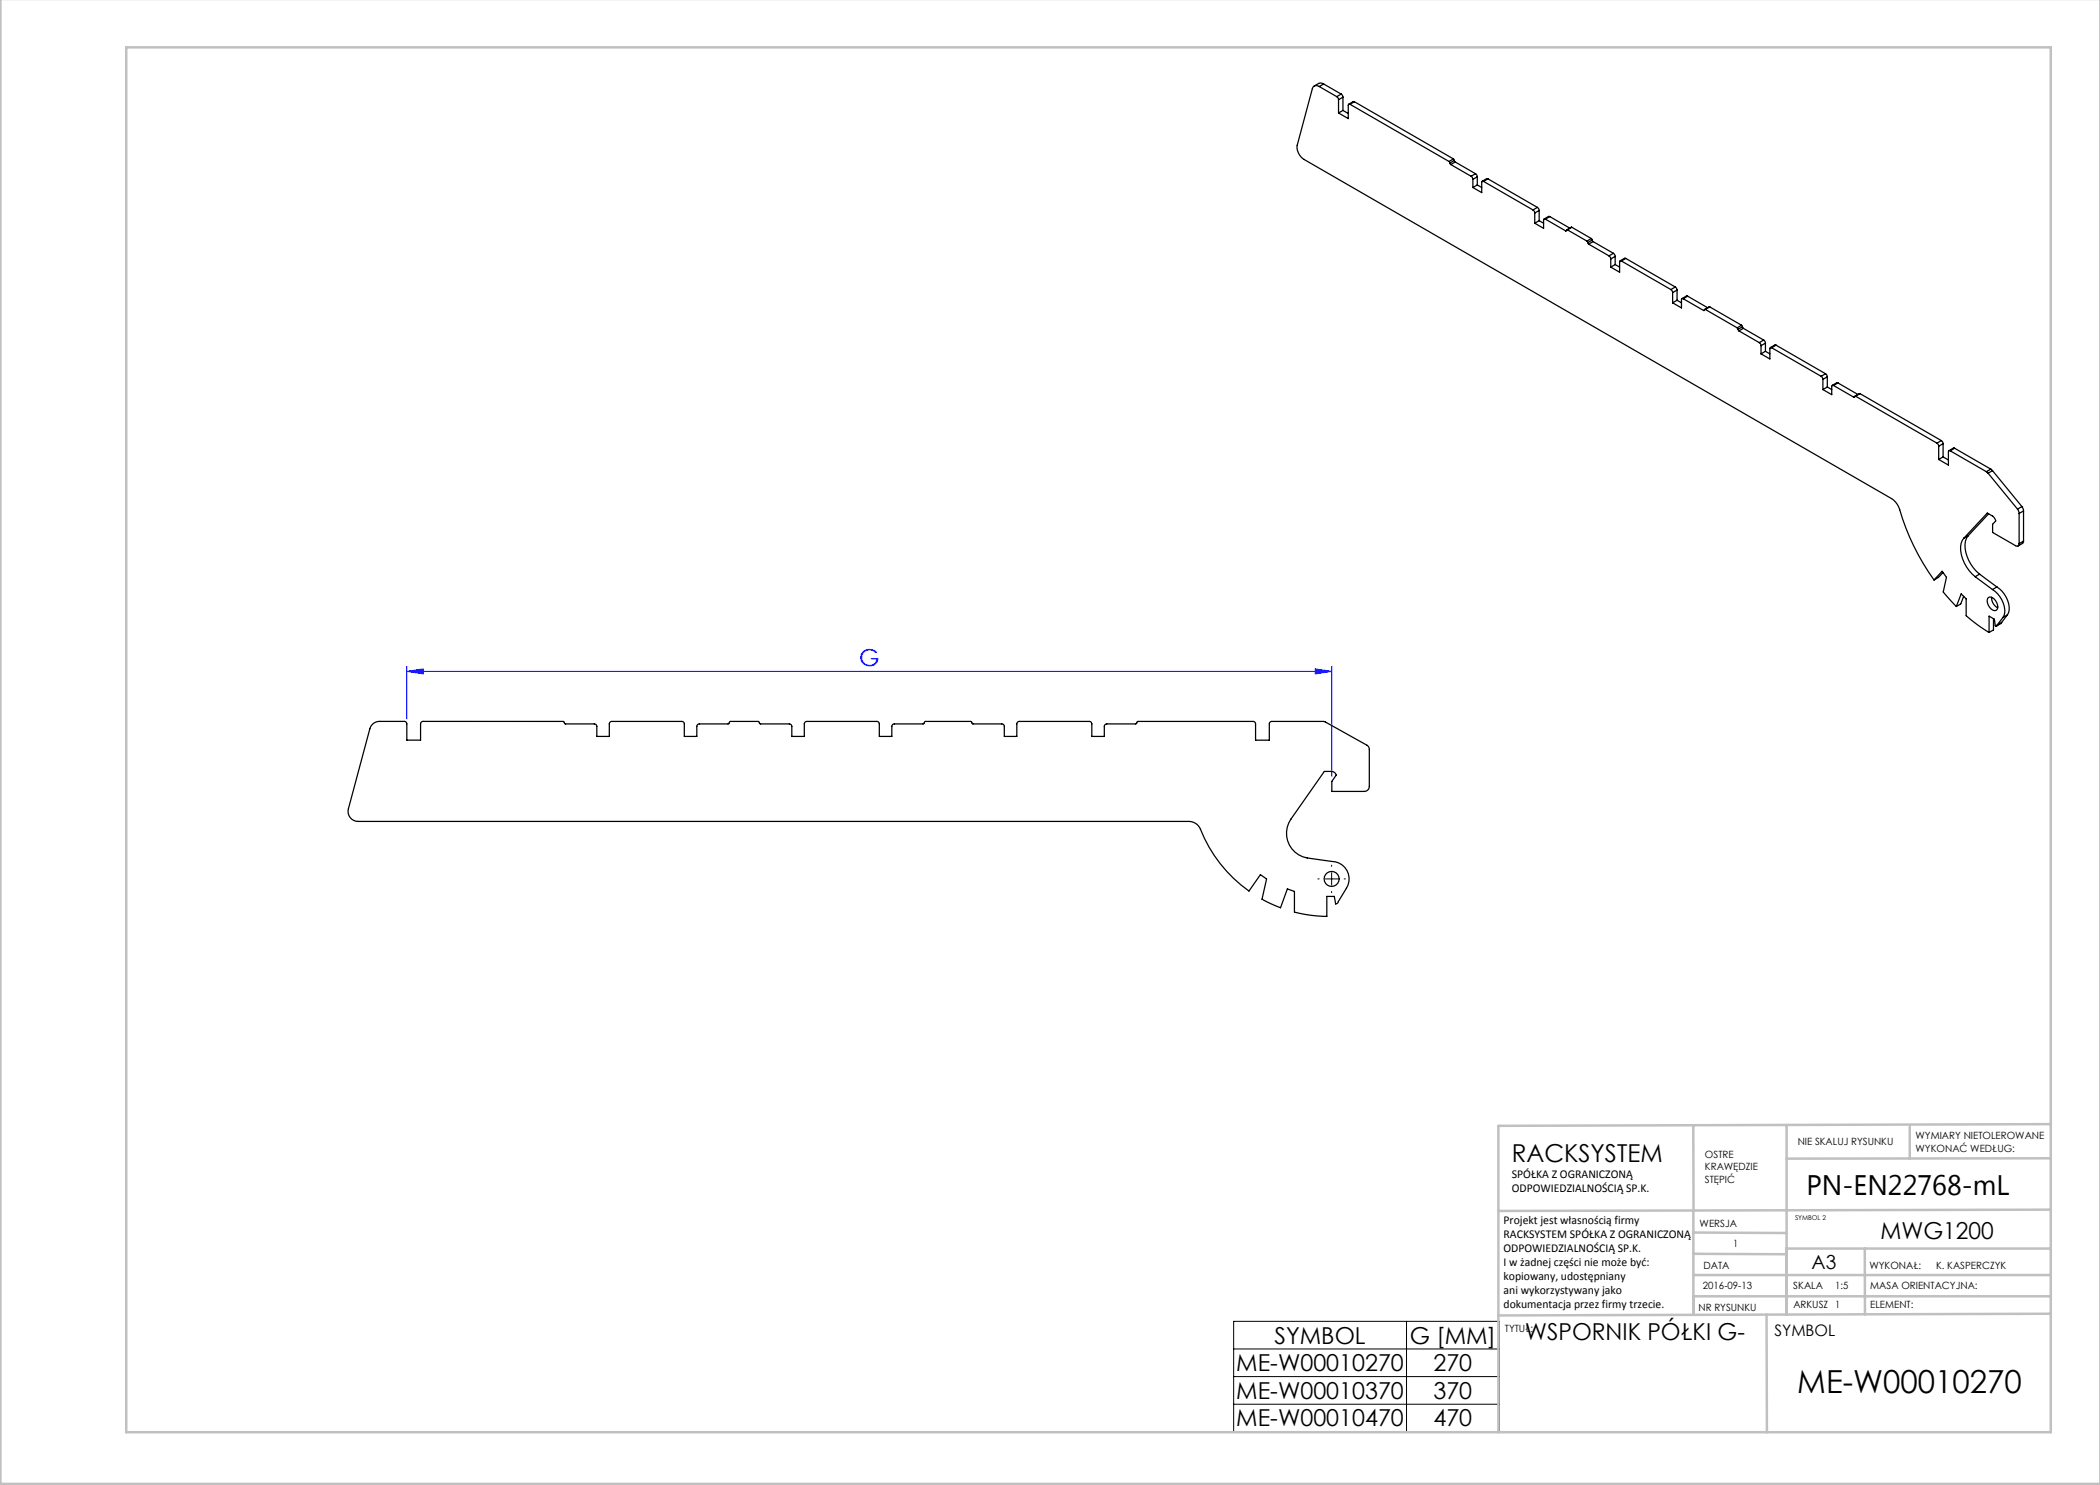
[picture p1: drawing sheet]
<svg xmlns="http://www.w3.org/2000/svg" width="420mm" height="297mm" viewBox="0 0 420 297" stroke-linecap="round" stroke-linejoin="round" font-family="sans-serif">
<path d="M81.4 134.3l3.3-.5v1zM81.4 133.3v10.5M81.4 134.3h185M263.1 133.8l3.3 .5-3.3 .5zM266.4 133.3v22" fill="none" stroke="#00f" stroke-width=".2"/>
<path d="M265.1 175.8h2.5M266.3 174.5v2.5M246.7 264.3h53.1v22.1h-53.1zM246.7 269.8h53.1M246.7 275.3h53.1M281.3 264.3v22.1M246.7 280.8h53.1" fill="none" stroke="#000" stroke-width=".2"/>
<path d="M263.8 175.8h-.2M266.3 173.3v-.3M266.3 178.3v.2M268.8 175.8h.3" fill="none" stroke="#000" stroke-width=".2" stroke-dasharray="15.2 1.3 1.3 1.3"/>
<g fill="none" stroke="#c0c0c0" stroke-width=".5">
<path d="M.1 -.1v296.9h419.9M25.2 9.5h385v276.9h-385zM338.7 225.2v16.9M357.3 225v37.9M382 225.4v6.3M410.1 224.8l-110.4 .4v61.2M410.1 231.7h-52.8M338.7 259.3h71.5M338.7 255h71.5M338.7 250.8l18.6 .1M338.7 246.5l18.6 .1M338.7 242.1v20.9"/>
<path d="M373 249.7v13.2M410.1 241.9l-110.4 .3M410.2 249.7h-52.9v13.2M353.3 262.9l.1 23.5M410.2 262.7l-110.5 .4"/>
</g>
<path d="M263.1 133.8l3.3 .5-3.3 .5zM81.4 134.3l3.3-.5v1z" fill="#00f"/>
<g fill="none" stroke="#000" stroke-width=".25">
<path d="M263.8 17.3a.83 .83 0 0 0-1.3 .4l-3.1 11.3a2.96 2.96 0 0 0 1.4 2.9l117.5 67.8a3.9 3.9 0 0 1 1.6 2.3 46.5 46.5 0 0 0 6.9 14M263.8 17.3l3.6 2M264.7 16.8l-.8-.2-1.1 .6M264.7 16.8l3.5 2M264.7 16.8l-.9 .5M267.4 19.3l.3 .6M267.7 19.9v2.7M268.2 18.8l.4 .6M268.2 18.8l-.8 .5M268.6 19.4l-.9 .5M268.6 19.4v2.7M268.6 22.1l-.9 .5"/>
<path d="M268.6 22.1l1 .6M270 20.9l-.2-.1-.1 .2-.1 2.7-1.9-1.1M270 20.9l19.8 11.4M270.9 20.4l-.3-.1-.8 .5M270.9 20.4l-.9 .5M270.9 20.4l19.8 11.4M289.8 32.3l.2 .3M290 32.6l.2 .3M290.2 32.9l4 2.4M290.7 31.8l.2 .3M290.7 31.8l-.9 .5M290.9 32.1l.1 .3"/>
<path d="M290.9 32.1l-.9 .5M291 32.4l-.8 .5M291 32.4l4.1 2.3M294.2 35.3l.4 .6M294.6 35.9v1.6M295.1 34.7l.4 .7M295.1 34.7l-.9 .6M295.5 37l.8 .5M295.5 37l-.9 .5M295.5 35.4l-.9 .5M295.5 35.4v1.6M296.7 36.3l-.2-.1-.2 .2v2.1l-1.7-1"/>
<path d="M296.7 36.3l9.9 5.7M297.6 35.8l-.3-.1-.9 .6M297.6 35.8l9.9 5.7M297.6 35.8l-.9 .5M306.6 42l.3 .6M306.9 42.6v2M307.5 41.5l.3 .6M307.5 41.5l-.9 .5M307.8 44.1l.9 .5M307.8 42.1l-.9 .5M307.8 44.1l-.9 .5M307.8 42.1v2"/>
<path d="M309.1 43.8h-.3l-.1 .2v1.7l-1.8-1.1M309.1 43.8l4 2.4M310 43.3h-.3l-.9 .5M310 43.3l3.9 2.3M310 43.3l-.9 .5M313.3 46.1l-.2 .1M313.5 46l-.2 .1M313.5 46l3.9 2.2M314.4 45.5l-1 .5M314.4 45.5l3.9 2.2M314.4 45.5l-.9 .5M317.4 48.2l.2 .3"/>
<path d="M317.6 48.5l.1 .3M317.7 48.8l4.1 2.4M318.3 47.7l.1 .3M318.3 47.7l-.9 .5M318.4 48l.2 .3M318.4 48l-.8 .5M318.6 48.3l4.1 2.4M318.6 48.3l-.9 .5M321.8 51.2l.4 .6M322.2 51.8v1.6M322.7 50.7l.3 .6M322.7 50.7l-.9 .5"/>
<path d="M323 52.9l-.8 .5M323 52.9l.9 .5M323 51.3l-.8 .5M323 51.3v1.6M324.3 52.2h-.3l-.1 .1v2.1l-1.7-1M324.3 52.2l9.9 5.7M325.2 51.7h-.3l-.9 .5M325.2 51.7l9.9 5.7M325.2 51.7l-.9 .5M334.2 57.9l.3 .6M334.5 58.5v2.1M335.1 57.4l.3 .6"/>
<path d="M335.1 57.4l-.9 .5M335.4 58l-.9 .5M335.4 58v2.1M336.6 59.7h-.1l-.2 .2v1.7l-1.8-1M336.6 59.7l4.1 2.4M337.5 59.2h-.2l-.9 .5M337.5 59.2l4 2.3M337.5 59.2l-.9 .5M335.4 60.1l.9 .5M335.4 60.1l-.9 .5M340.9 62l-.2 .1M341.1 61.9l-.2 .1"/>
<path d="M341.1 61.9l6.3 3.7M342 61.4l-1.1 .5M342 61.4l6.3 3.7M342 61.4l-.9 .5M347.4 65.6l.2 .3M347.6 65.9l.2 .3M347.8 66.2l4.1 2.3M348.3 65.1l.2 .3M348.3 65.1l-.9 .5M348.5 65.4l.2 .3M348.5 65.4l-.9 .5M348.7 65.7l4 2.3"/>
<path d="M348.7 65.7l-.9 .5M351.9 68.5l.3 .6M352.2 69.1v1.7M352.7 68l.4 .6M352.7 68l-.8 .5M353.1 70.3l.9 .5M353.1 70.3l-.9 .5M353.1 68.6l-.9 .5M353.1 68.6v1.7M354.3 69.5h-.2l-.1 .2v2.1l-1.8-1M354.3 69.5l9.9 5.8M355.2 69h-.2l-.9 .5"/>
<path d="M355.2 69l9.9 5.7M355.2 69l-.9 .5M364.2 75.3l.4 .6M364.6 75.9v2M365.1 74.7l.4 .7M365.1 74.7l-.9 .6M365.5 75.4l-.9 .5M365.5 77.4l-.9 .5M365.5 77.4l.8 .5M365.5 75.4v2M366.7 77.1h-.2l-.1 .1-.1 1.7-1.7-1M366.7 77.1l4.1 2.3"/>
<path d="M367.6 76.6h-.3l-.8 .5M367.6 76.6l-.9 .5M367.6 76.6l4 2.3M370.9 79.3l-.1 .1M371.1 79.2l-.2 .1M371.1 79.2l16.3 9.4M372 78.7l-1 .5M372 78.7l-.9 .5M372 78.7l16.3 9.4M387.4 88.6l.3 .6M387.7 89.2v2.7M388.3 88.1l.3 .6"/>
<path d="M388.3 88.1l-.9 .5M388.6 88.7l-.9 .5M388.6 91.4l-.9 .5M388.6 88.7v2.7M388.6 91.4l1.1 .6M390 90.2l-.2-.1-.1 .2v2.7l-2-1.1M390 90.2l7.3 4.1M390.9 89.6h-.2l-.9 .5M390.9 89.6l-.9 .6M390.9 89.6l7.3 4.2M397.3 94.3l.3 .3M397.6 94.6l5.9 7.2"/>
<path d="M398.2 93.8l.3 .3M398.2 93.8l-.9 .5M398.5 94.1l-.9 .5M398.5 94.1l5.9 7.2M386.8 116l1.6-1.7 .9 1.2-.7 2.9 2.7 2.9M388.6 114.5l-.9 1-.9 .5M392.7 119.3l-.6 1.5-.8 .5M392.7 107.7l4.8-5.1 1.1 .7 .5 .8v.1l-.6 .7v1.6l4.6 2.6a.43 .43 0 0 0 .5 .1 .43 .43 0 0 0 .2-.5M392.7 107.7a4.2 4.2 0 0 0-.2 4.1 8.2 8.2 0 0 0 2.5 3.5M393.6 107.2a4.2 4.2 0 0 0-.2 4.1 8.2 8.2 0 0 0 2.5 3.5M393.6 107.2l-.9 .5M395 115.3l3.5 2.6"/>
<path d="M395.9 114.8l-.9 .5M395.9 114.8l3.5 2.6M397.6 119.5a1.29 1.29 0 0 1 1.8 1 1.14 1.14 0 0 1-.3 1.6 1.86 1.86 0 0 1-1.5-2.6zM397.7 102.8l-4.1 4.4M398.3 119.5v.1a2.27 2.27 0 0 0 1.2 2M398.5 117.9a5.1 5.1 0 0 1 2.3 5.2l-.2 .4M399.4 117.4a5.1 5.1 0 0 1 2.3 5.2l-.2 .4M399.4 117.4l-.9 .5M403.5 101.8l.3 .9M403.8 102.7v6M404.4 101.3l.3 .9M404.4 101.3l-.9 .5"/>
<path d="M404.7 108.2l-.1 .4-1 .6M404.7 102.2l-.9 .5M404.7 108.2l-.9 .5M404.7 102.2v6M391.3 121.3l.9-2.5 1 1v3.3l2.3 1.9 2.3 1.5M398.7 123.7v2.3l-.9 .5M399.4 125l-.1 .2h-.2l-.2-1.4-1.1-.6v3.3M400.3 124.5l-1 .7M400.3 124.5l-.9 .5M400.6 123.5l-1.2 1.5M401.5 123l-.9 .5M401.5 123l-1.2 1.5"/>
<path d="M74.4 144.9l.6-.4 .6-.2h5.5l.3 .5v3.2h2.7v-3.3l.2-.3 .3-.1h28l.5 .5h5.8l.3 .1 .2 .3v2.1h2.5v-2.6l.1-.3 .4-.1h14.1l.4 .4v2.6h2.5v-2.1l.3-.4h5.9l.5-.5h5.5l.5 .5h5.9l.4 .4v2.1h2.5v-2.6l.1-.3 .4-.1h14.1l.4 .4v2.6h2.5v-2.1l.3-.4h5.9l.5-.5h9l.5 .5h5.9l.4 .4v2.1h2.5v-2.6l.1-.3 .4-.1h14.1l.4 .4v2.6h2.5v-2.1l.2-.3 .3-.1h5.7l.5-.5h23l.3 .1 .2 .3v3.3h2.8v-3.2l.3-.5h10.5l9 5 .2 .6v7.4a1 1 0 0 1-1 1h-6.5v-2l.8-1.3a1 1 0 0 0-.8-.7h-1.5l-6.7 9.5a5 5 0 0 0 3.2 7.8l4.9 .7a3.5 3.5 0 0 1 3 5.4l-2 3-.2 .1-.2-1.5h-1.5v4a27.6 27.6 0 0 1-6.5-.9v-4.1l-1.4-.5-1.4 3.7-3.7-1.7 .9-4-1.2-.9-2.3 3.3a27.9 27.9 0 0 1-9.9-12.7l-.7-.8-.7-.3-.7-.1h-166.2a2 2 0 0 1-1.9-2.5l4.3-16z"/>
<circle cx="266.3" cy="175.8" r="1.5"/>
</g>
<text font-size="6.3" x="359.4" y="278.5">ME-W00010270</text>
<text font-size="5.6" x="361.3" y="239.1">PN-EN22768-mL</text>
<text font-size="4.9" x="302.4" y="232.4">RACKSYSTEM</text>
<text font-size="4.7" fill="#00f" x="171.8" y="133.3">G</text>
<g font-size="4.7">
<text x="376.1" y="247.8">MWG1200</text>
<text x="254.9" y="268.7">SYMBOL</text>
<text x="282" y="268.7">G [MM]</text>
<text x="305.1" y="268.1">WSPORNIK PÓŁKI G-</text>
<text x="247.3" y="274.2">ME-W00010270</text>
<text x="286.7" y="274.2">270</text>
<text x="247.3" y="279.8">ME-W00010370</text>
<text x="286.7" y="279.8">370</text>
<text x="247.3" y="285.3">ME-W00010470</text>
<text x="286.7" y="285.3">470</text>
</g>
<text font-size="3.9" x="362.3" y="253.8">A3</text>
<text font-size="3.2" x="354.9" y="267.2">SYMBOL</text>
<g font-size="2.4">
<text x="302.4" y="235.6">SPÓŁKA Z OGRANICZONĄ</text>
<text x="302.4" y="238.4">ODPOWIEDZIALNOŚCIĄ SP.K.</text>
<text x="300.7" y="244.7">Projekt jest własnością firmy</text>
<text x="300.7" y="247.5">RACKSYSTEM SPÓŁKA Z OGRANICZONĄ</text>
<text x="300.7" y="250.3">ODPOWIEDZIALNOŚCIĄ SP.K.</text>
<text x="300.7" y="253.1">I w żadnej części nie może być:</text>
<text x="300.7" y="256">kopiowany, udostępniany</text>
<text x="300.7" y="258.8">ani wykorzystywany jako</text>
<text x="300.7" y="261.6">dokumentacja przez firmy trzecie.</text>
</g>
<g font-size="2">
<text x="383.1" y="227.9">WYMIARY NIETOLEROWANE</text>
<text x="341" y="231.6">OSTRE</text>
<text x="359.5" y="228.9">NIE SKALUJ RYSUNKU</text>
<text x="383.1" y="230.4">WYKONAĆ WEDŁUG:</text>
<text x="341" y="234.1">KRAWĘDZIE</text>
<text x="341" y="236.6">STĘPIĆ</text>
<text x="339.9" y="245.4">WERSJA</text>
<text x="346.6" y="249.5">1</text>
<text x="340.6" y="257.7">2016-09-13</text>
<text x="340.7" y="253.8">DATA</text>
<text x="358.7" y="257.7">SKALA</text>
<text x="367" y="257.7">1:5</text>
<text x="373.9" y="253.8">WYKONAŁ:</text>
<text x="374.1" y="257.7">MASA ORIENTACYJNA:</text>
<text x="387.2" y="253.8">K. KASPERCZYK</text>
<text x="339.7" y="262.3">NR RYSUNKU</text>
<text x="358.7" y="261.7">ARKUSZ 1</text>
<text x="374.1" y="261.7">ELEMENT:</text>
<text x="301" y="266.4">TYTUŁ:</text>
</g>
<text font-size="1.3" x="359" y="244">SYMBOL 2</text>
</svg>
